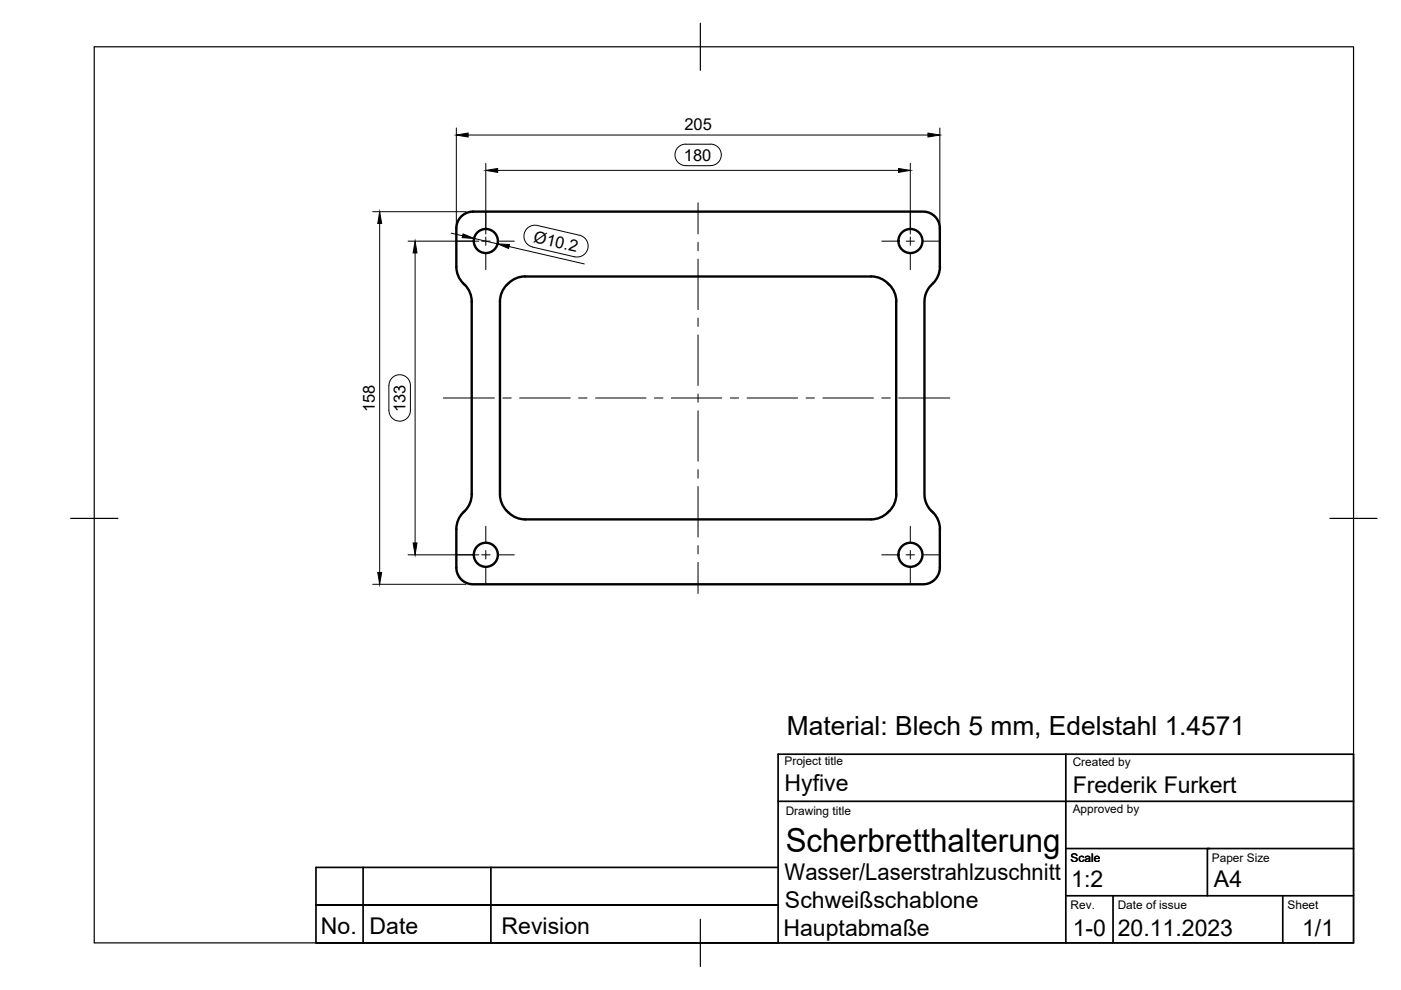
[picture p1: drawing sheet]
<svg xmlns="http://www.w3.org/2000/svg" width="297mm" height="210mm" viewBox="0 0 297 210" stroke-linecap="round" stroke-linejoin="round" font-family="sans-serif">
<!-- layer: Visible -->
<g fill="none" stroke="#000" stroke-width=".51">
<path d="M199.3 56.6v-8.4l-.2-.9-.6-1.1-.6-.6-.7-.4-1-.3h-96.1l-1.3 .3-.9 .6-.9 1.2-.2 1v9.1l.4 1.6 1 1.4M199.3 56.5l-.1 1.2-.4 1-1 1.4M98.2 60.1l.3 .3M98.5 60.4l.7 .9 .5 1 .3 1.6v40.9a5.5 5.5 0 0 1-2.2 4.3l-.8 1.4-.2 1.1v9.2l.2 1 .9 1.2 .9 .6 1.3 .3h96.1l1-.3 .7-.5 .8-.8 .4-.9 .2-.9v-8.3M107.5 60.4l-.7 .9-.5 1-.3 1.6v40.9l.3 1.7 .5 1 .7 .8M107.8 60.1l-.3 .3M107.8 60.1l.9-.7 1-.5 1.6-.3h73.4l1.6 .3 1 .5 .9 .7M188.2 60.1l.4 .3M188.6 60.4l.9 1.4 .5 1.6v41.4l-.1 1.1-.4 1.1-.9 1.3M197.8 60.1l-.3 .3a5 5 0 0 0-1.5 3.5v40.9a5.6 5.6 0 0 0 2.2 4.3l.8 1.4 .3 1.7M107.5 108.3l.3 .4M188.6 108.3a5.2 5.2 0 0 1-3.9 1.8h-73.4l-1.6-.3-1-.4-.9-.7"/>
<circle cx="103" cy="51.1" r="2.55"/>
<circle cx="193" cy="51.1" r="2.55"/>
<circle cx="103" cy="117.6" r="2.55"/>
<circle cx="193" cy="117.6" r="2.55"/>
</g>
<!-- layer: TitleBlock -->
<path d="M226 159.9v40M165 169.9h122M226 179.9h30.5M287 179.9h-31v10M67 191.9h98h-98M77 183.9v16M104.1 183.9v16M165 183.9h-98v16h98v-40h122v40h-220M226 189.9h61M236 189.9v10M272 189.9v10" fill="none" stroke="#000" stroke-width=".36"/>
<!-- layer: Border -->
<path d="M20 9.9h267v190h-267zM148.5 4.9v10M15 109.9h10M282 109.9h10M148.5 194.9v10" fill="none" stroke="#000" stroke-width=".25"/>
<!-- layer: FD_Dimensions -->
<g fill="none" stroke="#000" stroke-width=".21">
<path d="M96.8 27.1v28M99.3 28.6h97.4M103 34.6v15M105.5 36.1h85M145.4 35.1h5.2M145.4 35.1a2.26 2.26 0 0 1-2.3-2.3 2.26 2.26 0 0 1 2.3-2.2h5.3a2.28 2.28 0 0 1 2.2 2.2 2.28 2.28 0 0 1-2.2 2.3M193 34.6v15M199.3 27.1v28M79 44.9h19.8M80.5 47.4v74M86.5 51.1h15M88 53.6v61.5"/>
<path d="M95.7 49.4l2.4 .6M100.5 50.6l5 1.1M107.9 52.3l16 3.7M121.8 54.4a2.34 2.34 0 0 0 2.8-1.7 2.34 2.34 0 0 0-1.7-2.8l-9-2.1a2.34 2.34 0 0 0-2.8 1.8 2.34 2.34 0 0 0 1.8 2.8l8.9 2.1M82.4 81.7v5.3M82.5 81.7a2.28 2.28 0 0 1 2.2-2.2 2.28 2.28 0 0 1 2.3 2.2v5.3a2.28 2.28 0 0 1-2.3 2.3 2.28 2.28 0 0 1-2.2-2.3M86.5 117.6h15M79 123.9h19.8"/>
</g>
<path d="M96.8 28.6l2.5-.4v.9zM103 36.1l2.5-.4v.8zM190.5 35.7l2.5 .4-2.5 .4zM196.7 28.2l2.6 .4-2.6 .5zM80.5 44.9l.4 2.5h-.8zM88 51.1l.4 2.5h-.8zM98.2 49.6l2.3 1-2.5-.2zM105.5 51.7l2.5 .2-.2 .8zM87.6 115.1h.8l-.4 2.5zM80.1 121.4h.8l-.4 2.5z" fill="#000" stroke="#000" stroke-width=".21"/>
<!-- layer: Smart Centers -->
<g fill="none" stroke="#000" stroke-width=".21">
<path d="M97 51.1h3.3M102.1 51.1h1.8M103 45.1v3.3M103 50.2v1.8M103 53.8v3.4M105.7 51.1h3.4M148 43v6.6M148 51.4v1.8M148 54.9v10.8M186.9 51.1h3.4M192.1 51.1h1.8M193 45.1v3.3"/>
<path d="M193 50.2v1.8M193 53.8v3.4M195.7 51.1h3.4M148 67.5v1.7M148 71v10.7M94 84.4h10.8M106.6 84.4h1.8M110.2 84.4h10.7M122.7 84.4h1.8M126.3 84.4h10.7M138.7 84.4h1.8M142.3 84.4h10.7"/>
<path d="M148 83.5v1.8M148 87.1v10.7M148 99.6v1.8M154.8 84.4h1.8M158.4 84.4h10.7M170.9 84.4h1.8M174.5 84.4h10.7M187 84.4h1.8M190.5 84.4h10.9M97 117.6h3.3M102.1 117.6h1.8M103 111.6v3.3"/>
<path d="M103 116.7v1.8M105.7 117.6h3.4M148 103.2v10.7M148 115.7v1.7M148 119.2v6.6M186.9 117.6h3.4M192.1 117.6h1.8M193 111.6v3.3M193 116.7v1.8M195.7 117.6h3.4M103 120.3v3.4M193 120.3v3.4"/>
</g>
<text font-size="7" x="166.6" y="180.6">Scherbretthalterung</text>
<text font-size="5.6" x="166.8" y="155.9">Material: Blech 5 mm, Edelstahl 1.4571</text>
<g font-size="4.9">
<text x="166.3" y="167.8">Hyfive</text>
<text x="227.4" y="168.1">Frederik Furkert</text>
<text x="166.3" y="186.6">Wasser/Laserstrahlzuschnitt</text>
<text x="227.1" y="188.1">1:2</text>
<text x="257.4" y="188.1">A4</text>
<text x="166.4" y="192.6">Schweißschablone</text>
<text x="68" y="198">No. Date</text>
<text x="106.4" y="198">Revision</text>
<text x="166.1" y="198.5">Hauptabmaße</text>
<text x="227.5" y="198.6">1-0</text>
<text x="237" y="198.4">20.11.2023</text>
<text x="276.1" y="198.6">1/1</text>
</g>
<g font-size="3.5">
<text x="145.1" y="27.6">205</text>
<text x="145" y="34.1">180</text>
<text x="113" y="51.3" transform="rotate(13 113 51.3)">Ø10.2</text>
<text x="79.5" y="87.4" transform="rotate(-90 79.5 87.4)">158</text>
<text x="86" y="87.4" transform="rotate(-90 86 87.4)">133</text>
</g>
<g font-size="2.5">
<text x="166.3" y="162.1">Project title</text>
<text x="227.4" y="162.4">Created by</text>
<text x="166.6" y="172.9">Drawing title</text>
<text x="227.4" y="172.5">Approved by</text>
<text x="227" y="182.7">Scale</text>
<text x="256.9" y="182.7">Paper Size</text>
<text x="227" y="192.7">Rev.</text>
<text x="237" y="192.7">Date of issue</text>
<text x="273" y="192.7">Sheet</text>
</g>
</svg>
